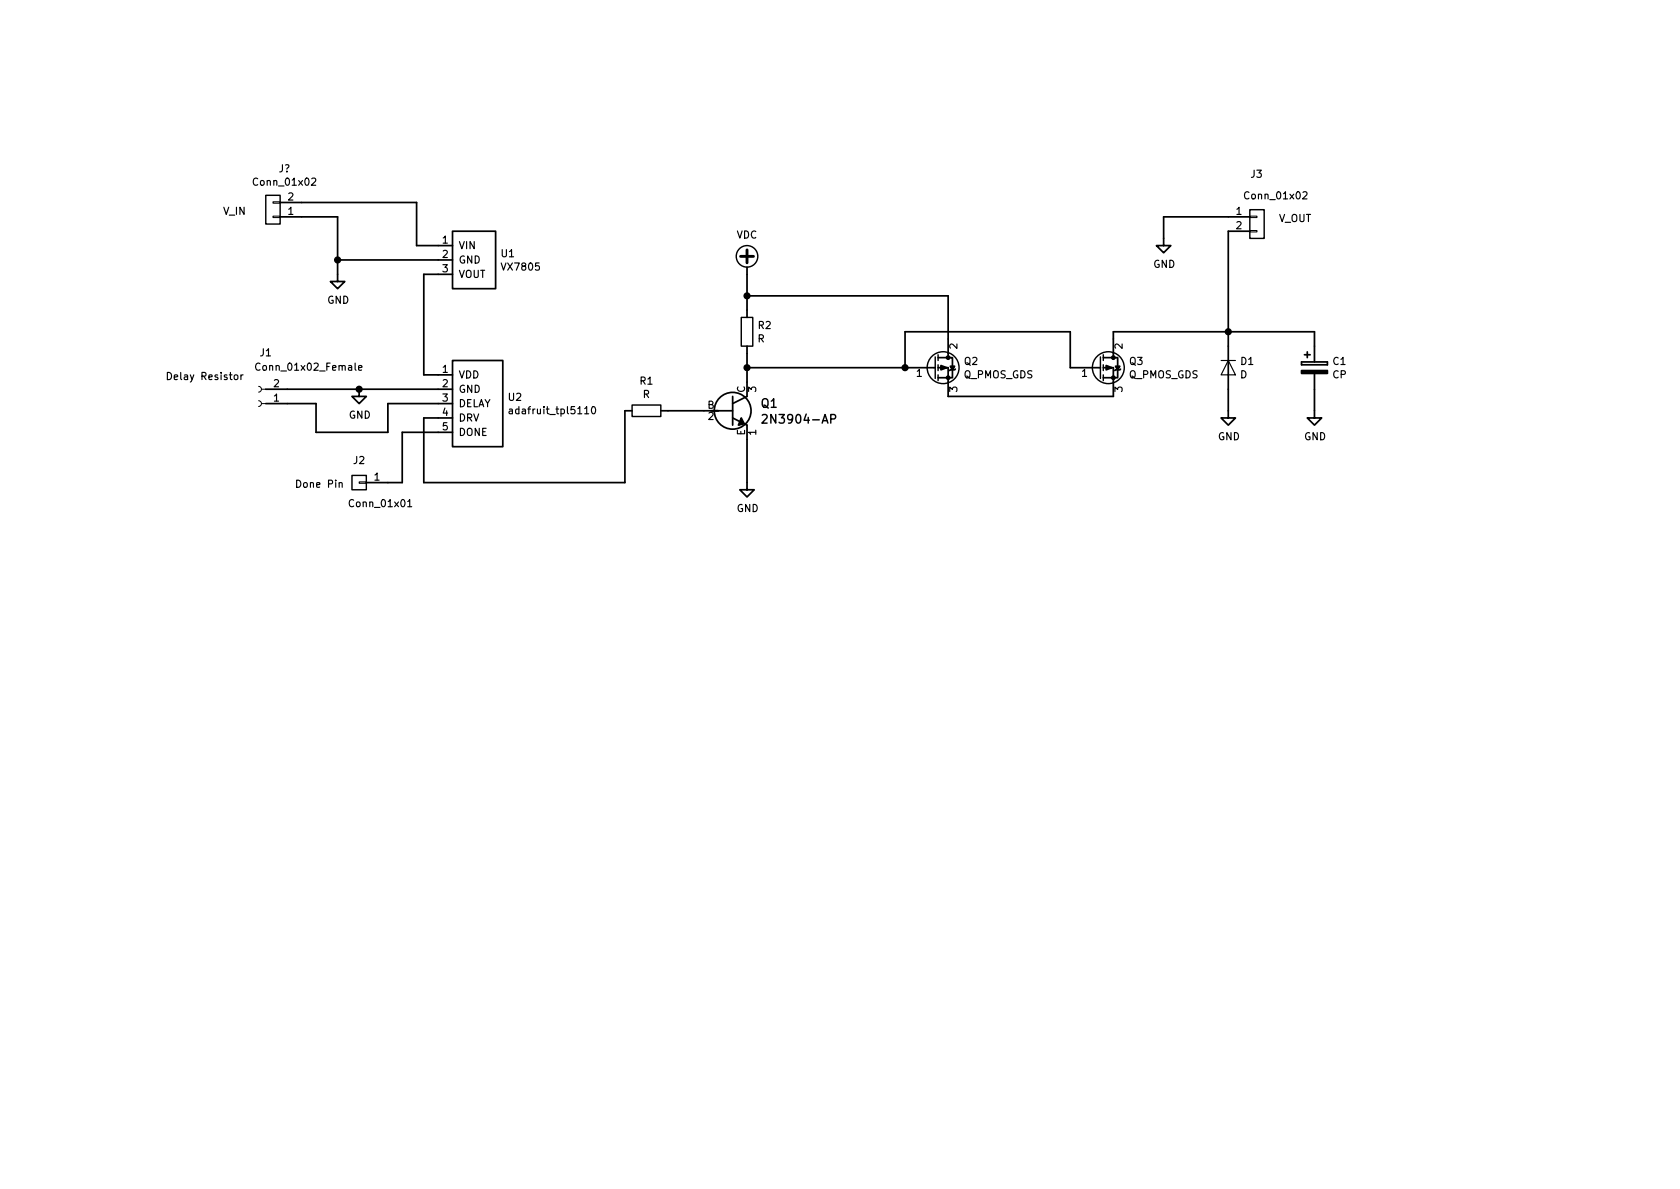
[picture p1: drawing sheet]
<svg xmlns="http://www.w3.org/2000/svg" width="297mm" height="210mm" viewBox="0 0 297 210" stroke-linecap="round" stroke-linejoin="round" font-family="sans-serif">
<g fill="none" stroke="#000" stroke-width=".3">
<path d="M49.5 38.3h10.2v11.5h1.3l-1.3 1.2-1.3-1.2h1.3M49.5 35.8h24.2v7.6h6.3M221 38.3h-15.3v5.1h1.3l-1.3 1.3-1.2-1.3h1.2M59.7 46h20.3M80 40.9h7.6v10.1h-7.6zM80 48.5h-5.1v17.8h5.1M132.1 47.2v8.9M132.1 52.3h35.5v10.9M221 40.9h-3.8v33h1.2l-1.2 1.3-1.3-1.3h1.3M47 68.8h33M47 71.4h8.9v5h12.7v-5h11.4M63.5 68.8v1.3h1.3l-1.3 1.3-1.3-1.3h1.3"/>
<path d="M80 63.7h8.9v15.3h-8.9zM80 76.4h-8.9v8.9h-6.3M111.8 72.6h-1.3v12.7h-35.6v-11.4h5.1M116.8 72.6h12.7M129.5 73.9l2.6 1.3v11.4h1.2l-1.2 1.3-1.3-1.3h1.3M129.5 70.1v5.1M132.1 61.2v8.9l-2.6 1.3M132.1 65h33M160 65v-6.3h29.2v6.3h5.1M165.2 65h.2M165.9 65h1.7v5.1h29.2v-5.1h-1.7M165.9 63.2h1.7"/>
<path d="M167.6 63.2h.8v3.6h-2.5M168 64.8h.8l-.4 .6zM168.9 65.3l-.1 .1h-.8l-.1 .1M194.4 65h.2M195.1 63.2h1.7M196.8 63.2h.8v3.6h-2.5M196.8 63.2v-4.5h35.6v5.3M197.2 64.8h.8l-.4 .6zM198.1 65.3l-.1 .1h-.8l-.1 .1M230.1 64v.5zM230.1 64.5h4.6zM230.1 64h4.6z"/>
<path d="M230.6 62.7h1M231.1 62.2v1M232.4 66v7.9h1.3l-1.3 1.3-1.3-1.3h1.3M234.7 64v.5z"/>
<circle cx="129.5" cy="72.6" r="3.3"/>
</g>
<g fill="#000" stroke="#000" stroke-width=".3">
<path d="M131.1 73.9l.5 1-1 .3zM166.4 64.6l1 .4-1 .4zM195.6 64.6l1 .4-1 .4zM230.1 65.5h4.6v.5h-4.6z"/>
<circle cx="167.6" cy="66.8" r=".28"/>
<circle cx="167.6" cy="63.2" r=".28"/>
<circle cx="196.8" cy="66.8" r=".28"/>
<circle cx="196.8" cy="63.2" r=".28"/>
</g>
<g fill="none" stroke="#000" stroke-width=".25">
<path d="M47 34.5h2.5v5.1h-2.5zM221 37.1h2.5v5.1h-2.5zM131.1 56.1h2v5.1h-2zM111.8 71.6h5v2.1h-5zM134.8 73.4l.6-.1 .2 .1v.3l-.9 1.1h.9M146.9 74.1l.7-.1 .2-.2-.1-.4-.2-.1h-.6v1.5M165.4 63.1v3.8M165.9 62.7v1M165.9 64.5v1M165.9 66.3v1M194.6 63.1v3.8M195.1 62.7v1"/>
<path d="M195.1 64.5v1M195.1 66.3v1M62.2 84.1h2.6v2.5h-2.6z"/>
<circle cx="132.1" cy="45.3" r="1.9"/>
<circle cx="166.8" cy="65" r="2.82"/>
<circle cx="196" cy="65" r="2.82"/>
</g>
<path d="M130.9 45.3h2.3M132.1 44.2v2.3" fill="none" stroke="#000" stroke-width=".51"/>
<g fill="none" stroke="#000" stroke-width=".2">
<path d="M55.1 31.6l.5-.1 .2 .3v.2l-.8 .8h.8M230.4 34l.5-.1 .2 .4-.1 .2-.7 .7h.8M41.5 66.3h.3l.2 .1 .1 .5-.2 .2h-.3l-.1-.1zM42.6 66.3v.8M43 66.3l-.4 .2M46 64.3a.6 .6 0 0 0-.9 .5 .6 .6 0 0 0 .6 .7l.3-.2M63.4 65l.6-.1-.1-.2-.3-.1-.2 .2v.6h.5M90.1 72.4h.5v.8M90.6 72.6l-.4 .1-.2 .2 .2 .3 .4-.1M104.7 72l.2-.1a.67 .67 0 0 1 .4 .6 .67 .67 0 0 1-.4 .7l-.3-.5zM215.9 63.7h2.5M217.2 63.7l1.2 2.6h-2.5z"/>
<path d="M60 85.5l.1-.2 .4 .1v.8M60 85.3v.9M72.1 88.7l.3-.4v1.3M72.1 89.6h.7"/>
</g>
<g fill="#000" stroke="#000" stroke-width=".25">
<circle cx="59.7" cy="46" r=".51"/>
<circle cx="132.1" cy="52.3" r=".51"/>
<circle cx="217.2" cy="58.7" r=".51"/>
<circle cx="63.5" cy="68.8" r=".51"/>
<circle cx="132.1" cy="65" r=".51"/>
<circle cx="160" cy="65" r=".51"/>
</g>
<path d="M48.3 35.7h1.2v.2h-1.2zM48.3 38.2h1.2v.3h-1.2zM221 38.2h1.2v.3h-1.2zM221 40.8h1.2v.2h-1.2zM45.7 68.3l.4 .1 .1 .3-.1 .5-.4 .1M45.7 70.9l.4 .1 .1 .3-.1 .4-.4 .2M46.2 68.8h.8M46.2 71.4h.8M63.5 85.2h1.3v.3h-1.3z" fill="none" stroke="#000" stroke-width=".18"/>
<g font-size="2.1">
<text x="134.6" y="72.1">Q1</text>
<text x="135.7" y="74.9">2N3904-AP</text>
</g>
<g font-size="1.8">
<text x="45.1" y="32.8">Conn_01x02</text>
<text x="49.3" y="30.5">J?</text>
<text x="51" y="35.5">2</text>
<text x="220.4" y="35.2">Conn_01x02</text>
<text x="221.2" y="31.4">J3</text>
<text x="39.4" y="38">V_IN</text>
<text x="51" y="38">1</text>
<text x="218.6" y="38">1</text>
<text x="218.6" y="40.5">2</text>
<text x="226.1" y="39.3">V_OUT</text>
<text x="78.3" y="43.1">1</text>
<text x="78.3" y="45.6">2</text>
<text x="81" y="44.1">VIN</text>
<text x="81" y="46.6">GND</text>
<text x="88.7" y="45.5">U1</text>
<text x="88.9" y="47.8">VX7805</text>
<text x="130.2" y="42.2">VDC</text>
<text x="203.9" y="47.4">GND</text>
<text x="57.9" y="53.7">GND</text>
<text x="78.3" y="48.2">3</text>
<text x="81" y="49.1">VOUT</text>
<text x="134.1" y="58.2">R2</text>
<text x="45.9" y="65.6">Conn_01x02_Female</text>
<text x="46" y="63">J1</text>
<text x="78.3" y="65.9">1</text>
<text x="134" y="60.5">R</text>
<text x="169.3" y="61.7" transform="rotate(-90 169.3 61.7)">2</text>
<text x="170.5" y="64.5">Q2</text>
<text x="198.5" y="61.7" transform="rotate(-90 198.5 61.7)">2</text>
<text x="199.7" y="64.5">Q3</text>
<text x="219.4" y="64.5">D1</text>
<text x="235.7" y="64.5">C1</text>
<text x="29.2" y="67.2">Delay Resistor</text>
<text x="48.4" y="71">1</text>
<text x="48.4" y="68.5">2</text>
<text x="78.3" y="68.5">2</text>
<text x="78.3" y="71">3</text>
<text x="81" y="66.9">VDD</text>
<text x="81" y="69.5">GND</text>
<text x="89.9" y="70.9">U2</text>
<text x="113.2" y="68">R1</text>
<text x="113.7" y="70.4">R</text>
<text x="131.7" y="69.5" transform="rotate(-90 131.7 69.5)">C</text>
<text x="133.7" y="69.3" transform="rotate(-90 133.7 69.3)">3</text>
<text x="162.1" y="66.6">1</text>
<text x="169.3" y="69.3" transform="rotate(-90 169.3 69.3)">3</text>
<text x="170.4" y="66.9">Q_PMOS_GDS</text>
<text x="191.3" y="66.6">1</text>
<text x="198.5" y="69.3" transform="rotate(-90 198.5 69.3)">3</text>
<text x="199.6" y="66.9">Q_PMOS_GDS</text>
<text x="219.3" y="66.9">D</text>
<text x="235.6" y="66.9">CP</text>
<text x="61.7" y="74">GND</text>
<text x="78.3" y="73.6">4</text>
<text x="78.3" y="76.1">5</text>
<text x="81" y="72">DELAY</text>
<text x="81" y="74.5">DRV</text>
<text x="81" y="77.1">DONE</text>
<text x="90.9" y="73.2">adafruit_tpl5110</text>
<text x="125.1" y="72.3">B</text>
<text x="125.2" y="74.3">2</text>
<text x="131.7" y="77" transform="rotate(-90 131.7 77)">E</text>
<text x="133.7" y="76.9" transform="rotate(-90 133.7 76.9)">1</text>
<text x="215.3" y="77.8">GND</text>
<text x="230.6" y="77.8">GND</text>
<text x="62.5" y="82.1">J2</text>
<text x="52.1" y="86.3">Done Pin</text>
<text x="62.1" y="89.7">Conn_01x01</text>
<text x="66.2" y="85">1</text>
<text x="130.3" y="90.5">GND</text>
</g>
</svg>
